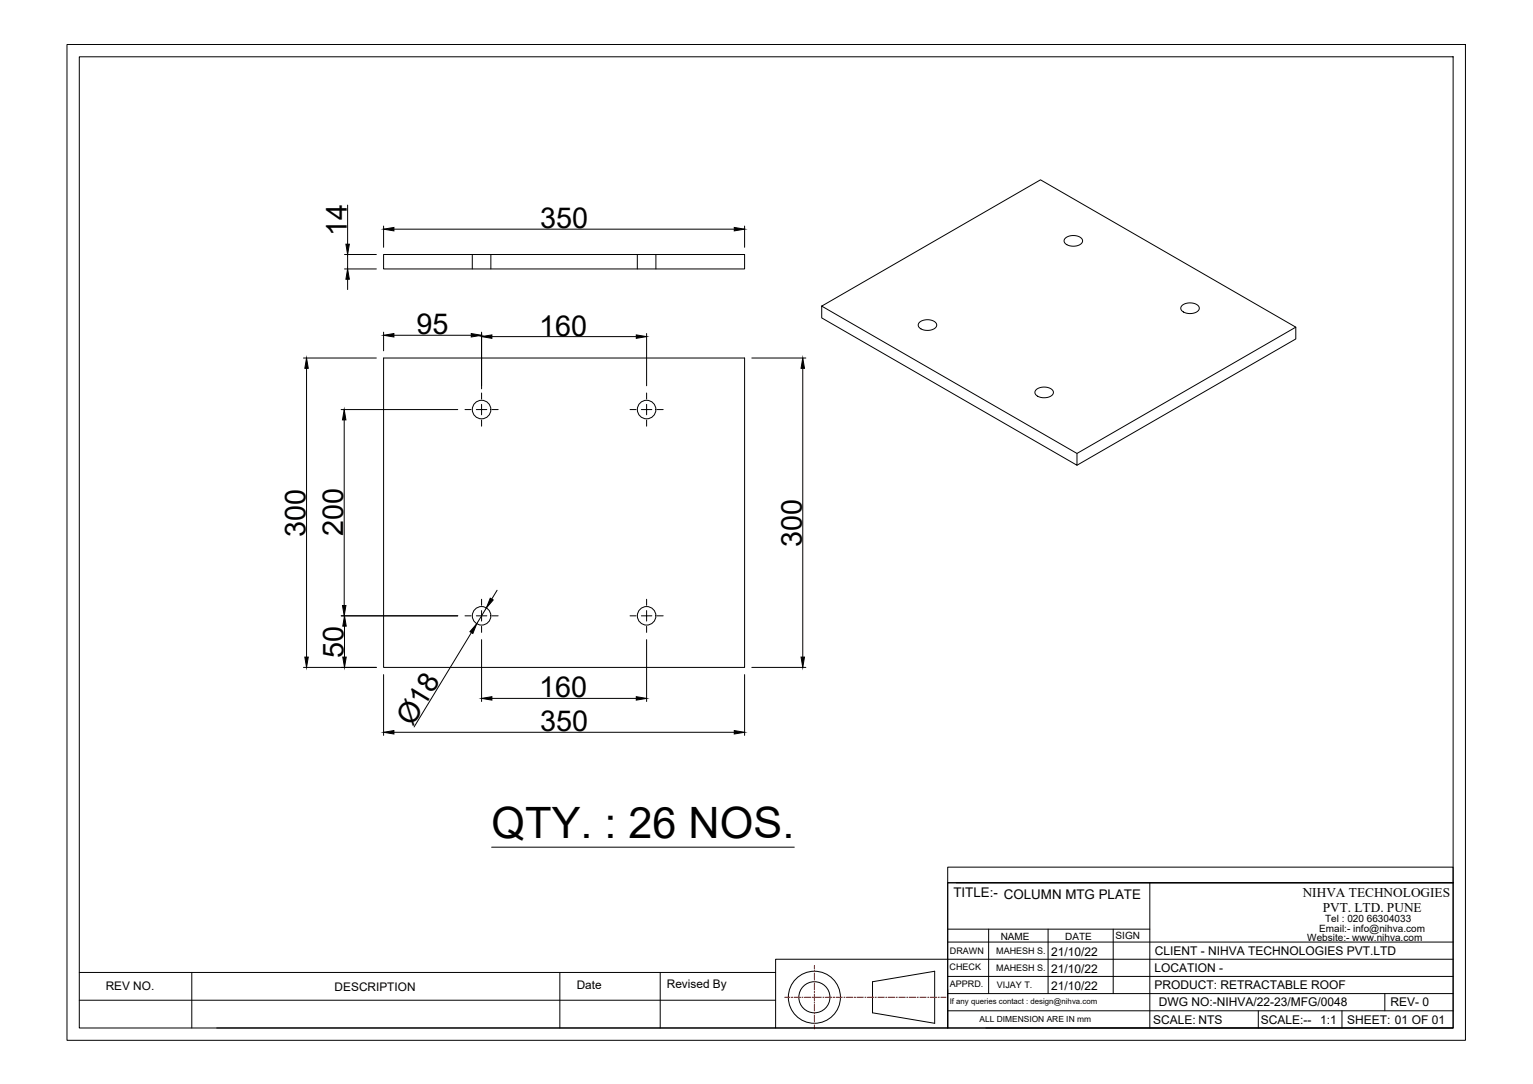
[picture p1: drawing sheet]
<svg xmlns="http://www.w3.org/2000/svg" width="594mm" height="420mm" viewBox="0 0 594 420" stroke-linecap="round" stroke-linejoin="round" font-family="sans-serif">
<!-- layer: 0 -->
<g fill="none" stroke="#000" stroke-width=".39">
<path d="M26 17.2h541.9v386h-541.9zM30.7 22h532.4v376.5h-532.4zM134.7 79.5v15.1M133.5 98.6h12.3M134.7 98.6v5.6M148.6 98.6h140v5.6h-140zM148.6 87.6v8.3M152.7 88.8h131.9M183 98.6v5.6M190.2 98.6v5.6M247 98.6v5.6M254.2 98.6v5.6"/>
<path d="M288.6 87.6v8.3M412.9 92.3a4.9 4.9 0 0 1 6.5 .4 2.06 2.06 0 0 1-2.2 2.6 3.9 3.9 0 0 1-4.9-1.9zM133.5 104.2h12.3M134.7 108.2v4M318.4 118.6l84.8-48.9 99 57.1-84.8 49zM318.4 118.6v4.6l99 57.1v-4.5M458.1 118.4a5 5 0 0 1 6.5 .4 2.05 2.05 0 0 1-2.2 2.6 3.9 3.9 0 0 1-4.8-1.9zM117.6 138.8h28.2M148.6 138.8h140v119.9h-140zM148.6 128.7v7.3M152.7 130h29.9M186.6 128.7v22"/>
<path d="M190.6 130.5h56M250.6 129.3v20.2M291.3 138.8h21M356.3 124.9a4.9 4.9 0 0 1 6.5 .5 2.05 2.05 0 0 1-2.1 2.5 3.8 3.8 0 0 1-4.9-1.9zM502.2 126.8v4.6l-84.8 48.9M118.8 142.8v111.9M132.2 158.8h45.2M180.2 158.8h2.4M186.6 156.7v2.1h-2M186.6 152.3v2.4M188.7 158.8h-2.1v2M190.7 158.8h2.3"/>
<path d="M244.2 158.8h2.3M250.6 156.7v2.1h-2.1M250.6 152.3v2.4M252.6 158.8h-2v2M254.6 158.8h2.4M311.1 142.8v111.9M401.6 151a4.9 4.9 0 0 1 6.5 .5 2.05 2.05 0 0 1-2.2 2.6 3.9 3.9 0 0 1-4.9-1.9zM133.4 162.8v71.9M186.6 162.8v2.4M250.6 162.8v2.4M132.2 238.7h45.2M180.2 238.7h2.4"/>
<path d="M186.6 236.7v2h-2M186.6 232.3v2.3M188.5 235.6l-3.8 6.2M188.7 238.7h-2.1v2M190.7 238.7h2.3M192.6 228.8l-2 3.4M244.2 238.7h2.3M250.6 236.7v2h-2.1M250.6 232.3v2.3M252.6 238.7h-2v2M254.6 238.7h2.4M117.6 258.7h28.2"/>
<path d="M133.5 242.7v12M182.7 245.2l-22.2 36.6M186.6 242.8v2.3M186.6 247.9v24M250.6 242.8v2.3M250.6 247.9v24M291.3 258.7h21M148.6 261.5v23.5M190.6 270.7h56M288.6 261.5v23.5M152.7 283.8h131.9M190.5 328.4h117.3"/>
<path d="M367.3 336.1h195.8v6.1h-195.8zM367.3 342.2h195.8v56.2h-195.8zM367.3 342.2v56.2h-66.7M370.6 342.2h192.5M445.6 342.2v56.2M30.7 376.9h269.9M74.3 376.9v21.6M217 376.9v21.6M255.8 376.9v21.6M367.3 378.5h195.8M367.3 365.1h195.8M367.3 360.1h78.3"/>
<path d="M383.1 360.1v25M406.2 360.1v25M431.4 360.1v25M563.1 371.8h-262.5v26.6h-216.6M30.7 387.7h269.9M338.1 380.5l24.1-4v20.1l-24.1-4zM367.3 385.1h195.8M367.3 391.8h195.8M382 398.4h181.1M487.6 391.8v6.6M520.1 391.8v6.6M536.7 385.1v6.7"/>
<circle cx="186.6" cy="158.7" r="3.6"/>
<circle cx="250.6" cy="158.7" r="3.6"/>
<circle cx="186.6" cy="238.7" r="3.6"/>
<circle cx="250.6" cy="238.7" r="3.6"/>
<circle cx="315.6" cy="386.5" r="10.1"/>
<circle cx="315.6" cy="386.5" r="6"/>
</g>
<g fill="none" stroke="#f00" stroke-width=".39">
<path d="M315.6 374.2v1.4M315.6 376.1v.6M315.6 377.2v2.5M304.1 386.5h2.1M306.7 386.5h.5M307.7 386.5h2.5M310.7 386.5h.5M311.7 386.5h2.6M314.8 386.5h.5M315.6 380.2v.5M315.6 381.2v2.6M315.6 384.3v.5"/>
<path d="M315.6 385.3v2.5M315.6 388.3v.5M315.6 389.3v2.6M315.6 392.4v.5M315.6 393.4v2.5M315.6 396.4v.5M315.6 397.5v1.4M315.8 386.5h2.6M318.9 386.5h.5M319.9 386.5h2.5M322.9 386.5h.5M323.9 386.5h2.6"/>
<path d="M327 386.5h.5M328 386.5h2.5M331 386.5h.6M332.1 386.5h2.5M335.1 386.5h.5M336.1 386.5h2.6M339.2 386.5h.5M340.2 386.5h2.5M343.2 386.5h.5M344.2 386.5h2.6M347.3 386.5h.5M348.3 386.5h2.5"/>
<path d="M351.4 386.5h.5M352.4 386.5h2.5M355.4 386.5h.5M356.4 386.5h2.6M359.5 386.5h.5M360.5 386.5h2.5M363.5 386.5h.5M364.5 386.5h2.1"/>
</g>
<g fill="#000" stroke="#000" stroke-width=".39">
<path d="M134 94.6h1.4l-.7 4zM148.6 88.8l4.1-.6v1.3zM284.6 88.2l4 .6-4 .7zM134.7 104.2l.7 4h-1.4zM148.6 130l4.1-.7v1.3zM182.6 129.3l4 .7-4 .6zM186.6 130.5l4-.7v1.3zM246.6 129.8l4 .7-4 .6zM118.8 138.8l.7 4h-1.4zM311.1 138.8l.7 4h-1.4zM133.4 158.8l.7 4h-1.4zM132.7 234.7h1.4l-.7 4z"/>
<path d="M190 231.9l1.1 .6-2.6 3.1zM118.1 254.7h1.4l-.7 4zM133.5 238.7l.7 4h-1.4zM132.8 254.7h1.4l-.7 4zM184.7 241.8l-1.5 3.7-1.1-.7zM310.4 254.7h1.4l-.7 4zM186.6 270.7l4-.7v1.4zM246.6 270l4 .7-4 .7zM148.6 283.8l4.1-.6v1.3zM284.6 283.2l4 .6-4 .7z"/>
</g>
<text font-size="16.8" x="190.5" y="324.8">QTY. : 26 NOS.</text>
<g font-size="11.2">
<text x="209.3" y="88.4">350</text>
<text x="134.5" y="91.6" transform="rotate(-90 134.5 91.6)">14</text>
<text x="161.4" y="129.6">95</text>
<text x="208.9" y="130.1">160</text>
<text x="118.4" y="208" transform="rotate(-90 118.4 208)">300</text>
<text x="133" y="207.9" transform="rotate(-90 133 207.9)">200</text>
<text x="310.7" y="211.9" transform="rotate(-90 310.7 211.9)">300</text>
<text x="133.1" y="254.9" transform="rotate(-90 133.1 254.9)">50</text>
<text x="208.9" y="270.3">160</text>
<text x="159.9" y="281.7" transform="rotate(-59 159.9 281.7)">Ø18</text>
<text x="209.3" y="283.4">350</text>
</g>
<g font-size="5.2">
<text x="369.5" y="347.7">TITLE:- COLUMN MTG PLATE</text>
<text x="504.8" y="347.6">NIHVA TECHNOLOGIES</text>
<text x="512.6" y="353.4">PVT. LTD. PUNE</text>
</g>
<g font-size="4.7">
<text x="407.3" y="370.6">21/10/22</text>
<text x="447.5" y="370.1">CLIENT - NIHVA TECHNOLOGIES PVT.LTD</text>
<text x="407.3" y="377.3">21/10/22</text>
<text x="447.4" y="376.7">LOCATION -</text>
<text x="407.3" y="383.9">21/10/22</text>
<text x="447.4" y="383.4">PRODUCT: RETRACTABLE ROOF</text>
<text x="449" y="390.1">DWG NO:-NIHVA/22-23/MFG/0048</text>
<text x="538.8" y="390">REV- 0</text>
<text x="446.9" y="396.7">SCALE: NTS</text>
<text x="488.6" y="396.7">SCALE:--</text>
<text x="511.6" y="396.7">1:1</text>
<text x="522.1" y="396.7">SHEET: 01 OF 01</text>
</g>
<g font-size="4.6">
<text x="41" y="383.6">REV NO.</text>
<text x="129.7" y="384">DESCRIPTION</text>
<text x="223.5" y="383.4">Date</text>
<text x="258.4" y="382.9">Revised By</text>
</g>
<g font-size="3.9">
<text x="513.5" y="357.3">Tel : 020 66304033</text>
<text x="387.8" y="364.2">NAME</text>
<text x="412.8" y="364.3">DATE</text>
<text x="432.3" y="363.9">SIGN</text>
<text x="506.6" y="364.7">Website:- www.nihva.com</text>
<text x="511.2" y="361.1">Email:- info@nihva.com</text>
</g>
<g font-size="3.5">
<text x="368.1" y="369.9">DRAWN</text>
<text x="386.1" y="369.7">MAHESH S.</text>
<text x="368" y="375.8">CHECK</text>
<text x="386.1" y="376.4">MAHESH S.</text>
<text x="368.1" y="382.4">APPRD.</text>
<text x="386.3" y="383">VIJAY T.</text>
</g>
<text font-size="3.3" x="379.6" y="396.3">ALL DIMENSION ARE IN mm</text>
<text font-size="3" x="368" y="389.3">If any queries contact : design@nihva.com</text>
</svg>
